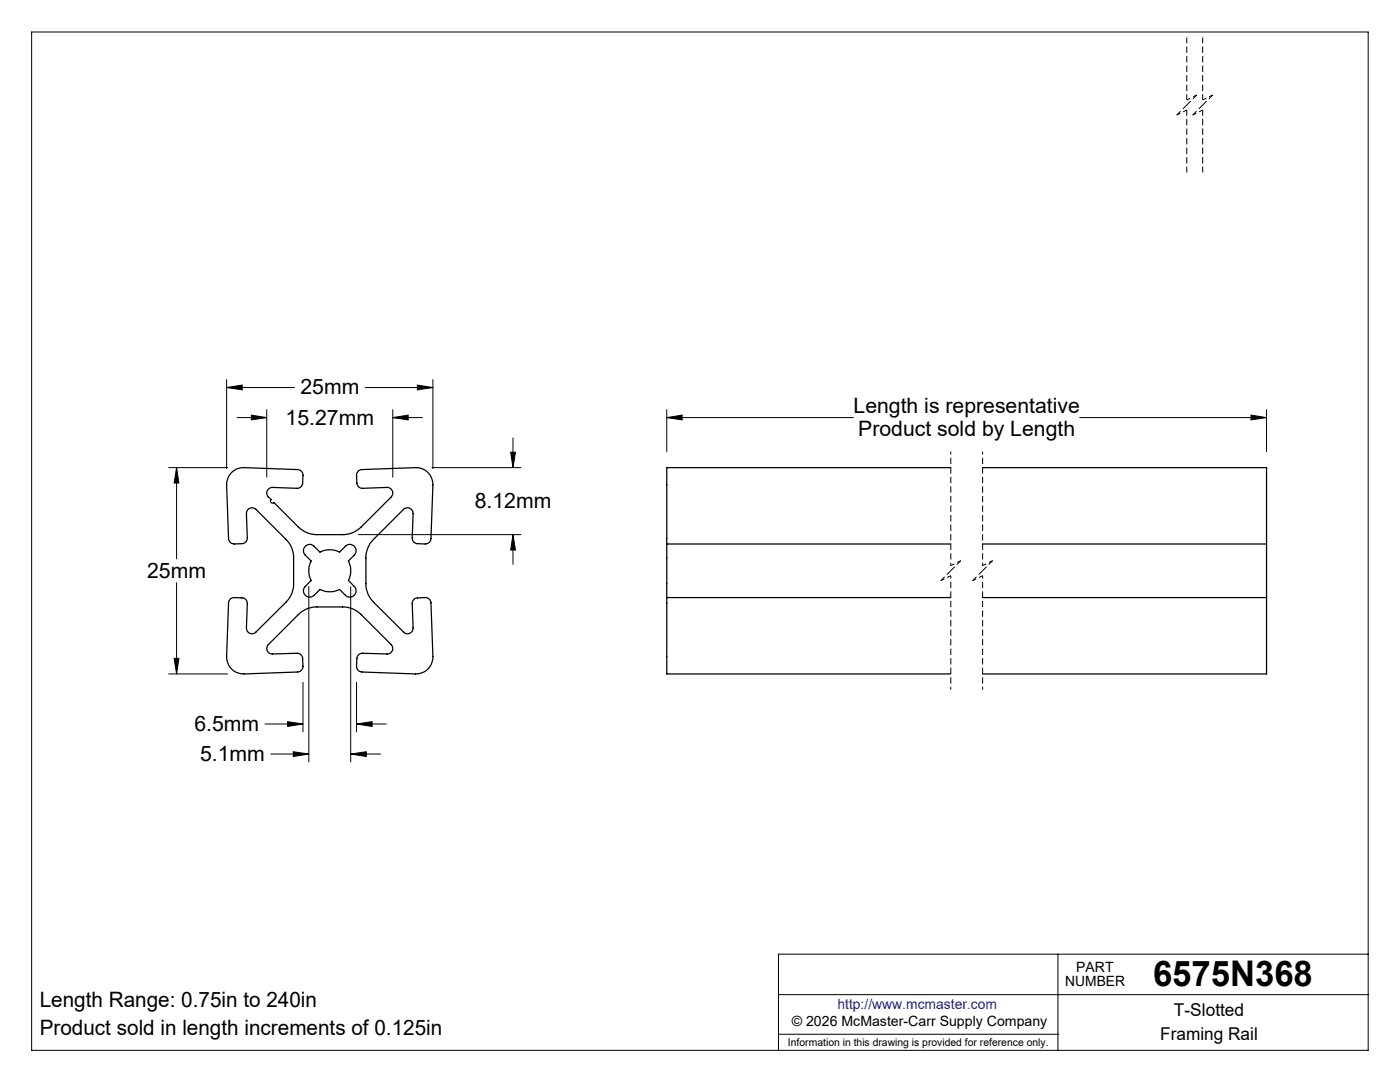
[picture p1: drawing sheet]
<svg xmlns="http://www.w3.org/2000/svg" width="279mm" height="216mm" viewBox="0 0 279 216" stroke-linecap="round" stroke-linejoin="round" font-family="sans-serif">
<g fill="none" stroke="#000" stroke-width=".2">
<path d="M6.3 6.4h266.7v203.2h-266.7zM45.2 77.3l3.1-.5v1zM45.2 75.7v17.8M45.2 77.3h13.6M72.9 77.3h13.5M83.3 76.8l3.1 .5-3.1 .5zM86.4 75.7v17.8M33.7 93.3h11.7M35.2 93.3l.5 3.1h-1zM35.2 93.3v18.2M47.3 83.3h5.9M50.2 82.8l3 .5-3 .5z"/>
<path d="M53.2 81.7v13.5M78.4 83.3l3.1-.5v1zM78.4 81.7v13.5M78.4 83.3h5.9M86.2 93.3h17.8M101.9 90.2h1l-.5 3.1zM102.4 87.4v5.9M133.1 83.3l3-.5v1zM133.1 83.3h37.2M133.1 81.7v8.4M215.5 83.3h37.3M249.7 82.8l3.1 .5-3.1 .5z"/>
<path d="M252.8 81.7v8.4M35.2 116.3v18.2M61.6 117.1v34.9M70 117.1v34.9M71.5 106.7h32.5M102.4 106.7l.5 3h-1zM102.4 106.7v5.9M33.7 134.5h11.7M34.7 131.4h1l-.5 3.1zM60.5 136.1v9.9M71.2 136.1v9.9M52.9 144.5h7.6"/>
<path d="M54 150.5h7.6M57.4 144l3.1 .5-3.1 .5zM58.5 150l3.1 .5-3.1 .5zM70 150.5l3.1-.5v1zM70 150.5h6M71.2 144.5l3.1-.5v1zM71.2 144.5h5.9M155.4 198.5h117.6M211.1 190.4v19.2M273 190.4h-117.6v19.2M155.4 206.4h55.7"/>
</g>
<path d="M46.1 94.4a3.2 3.2 0 0 1 2.6-1.1l10.8 .4a1.2 1.2 0 0 1 1 1.1l-.1 1.8a1.12 1.12 0 0 1-1.1 .8l-5.1-.1a1.14 1.14 0 0 0-.6 1.9l.4 .6a.42 .42 0 0 0 .1 .5 .42 .42 0 0 0 .6 0l5.1 5.1a5.1 5.1 0 0 0 3.5 1.3h5.5a5.2 5.2 0 0 0 3.3-1.5l6.1-6.2a1.12 1.12 0 0 0 0-1.2 1.12 1.12 0 0 0-1-.5l-5 .1a1.1 1.1 0 0 1-1-1v-1.7a1.19 1.19 0 0 1 1-1l11-.4a3.4 3.4 0 0 1 3.2 3.5l-.4 10.8a1.2 1.2 0 0 1-1.1 .9h-1.8a1.12 1.12 0 0 1-.8-1.1l.1-5.1a1.11 1.11 0 0 0-.7-.9 1.11 1.11 0 0 0-1.2 .2l-6.2 6.3a5.1 5.1 0 0 0-1.3 3.4v5.5a5.2 5.2 0 0 0 1.5 3.4l6.1 6a1.12 1.12 0 0 0 1.2 .1 1.12 1.12 0 0 0 .6-1l-.1-5a1.1 1.1 0 0 1 1-1l1.7-.1a1.09 1.09 0 0 1 1 1.1l.4 11a3.4 3.4 0 0 1-3.5 3.2l-10.8-.4a1.11 1.11 0 0 1-.9-1.2v-1.7a1.12 1.12 0 0 1 1.2-.8l5 .1a1.11 1.11 0 0 0 .9-.7 1.11 1.11 0 0 0-.2-1.2l-6.3-6.2a5.1 5.1 0 0 0-3.4-1.3h-5.5a5.2 5.2 0 0 0-3.4 1.5l-6.1 6.1a1.11 1.11 0 0 0 0 1.2 1.11 1.11 0 0 0 1 .6l5-.1a1.1 1.1 0 0 1 1 1l.1 1.7a1.17 1.17 0 0 1-1.1 1l-11 .3a3.3 3.3 0 0 1-3.2-3.4l.4-10.9a1.12 1.12 0 0 1 1.1-.9l1.8 .1a1.12 1.12 0 0 1 .9 1.1l-.2 5.1a1.08 1.08 0 0 0 .7 .9 1.08 1.08 0 0 0 1.2-.3l6.2-6.2a5.1 5.1 0 0 0 1.3-3.4v-5.6a5.2 5.2 0 0 0-1.5-3.3l-6.1-6.1a1.14 1.14 0 0 0-1.8 1l.2 5a1.09 1.09 0 0 1-1.1 1h-1.7a1.09 1.09 0 0 1-1-1l-.4-11a3.6 3.6 0 0 1 .9-2.1zM189.7 93.3h-56.6v15.2M196.1 93.3h56.7v15.2M60.9 109a1.19 1.19 0 0 1 1.8 0l1.2 1.2a4.1 4.1 0 0 1 3.9 0l1.1-1.2a1.25 1.25 0 0 1 1.8 0 1.25 1.25 0 0 1 0 1.8l-1.2 1.1a4.3 4.3 0 0 1 0 3.9l1.2 1.2a1.25 1.25 0 0 1 0 1.8 1.25 1.25 0 0 1-1.8 0l-1.1-1.2a4.4 4.4 0 0 1-3.9 0l-1.2 1.2a1.25 1.25 0 0 1-1.8 0 1.25 1.25 0 0 1 0-1.8l1.2-1.2a4.3 4.3 0 0 1 0-3.9l-1.2-1.1a1.27 1.27 0 0 1 0-1.8zM133.1 119.2v15.3h56.6M133.1 108.5v10.7M133.1 108.5h56.6M133.1 119.2h56.6M196.1 108.5h56.7M196.1 119.2h56.7M252.8 119.2v15.3h-56.7M252.8 108.5v10.7" fill="none" stroke="#000" stroke-width=".25"/>
<path d="M236.8 7.5v12.5M240 7.5v12.5M236.8 22v12.4M240 22v12.4" fill="none" stroke="#000" stroke-width=".2" stroke-dasharray="1.3 .6" stroke-dashoffset=".1" stroke-linecap="butt"/>
<path d="M236.8 20l2-1M240 20l2-1M234.8 23l2-1M238 23l2-1M187.8 115.9l2-1M189.8 112.9l2-1M194.1 115.9l2-1M196.1 112.9l2-1" fill="none" stroke="#000" stroke-width=".2" stroke-dasharray="1.3 .6" stroke-dashoffset=".5" stroke-linecap="butt"/>
<path d="M238.8 19l-2 2M242 19l-2 2M236.8 21l-2 2M240 21l-2 2M189.8 113.9l-2 2M191.8 111.9l-2 2M196.1 113.9l-2 2M198.1 111.9l-2 2" fill="none" stroke="#000" stroke-width=".2" stroke-dasharray="1.3 .6" stroke-dashoffset=".2" stroke-linecap="butt"/>
<path d="M189.8 90.1v22.8M196.1 90.1v22.8M189.8 114.9v22.7M196.1 114.9v22.7" fill="none" stroke="#000" stroke-width=".2" stroke-dasharray="1.3 .6" stroke-dashoffset=".7" stroke-linecap="butt"/>
<path d="M45.2 77.3l3.1-.5v1zM83.3 76.8l3.1 .5-3.1 .5zM35.2 93.3l.5 3.1h-1zM34.7 131.4h1l-.5 3.1zM50.2 82.8l3 .5-3 .5zM78.4 83.3l3.1-.5v1zM102.4 106.7l.5 3h-1zM101.9 90.2h1l-.5 3.1zM70 150.5l3.1-.5v1zM58.5 150l3.1 .5-3.1 .5zM57.4 144l3.1 .5-3.1 .5zM71.2 144.5l3.1-.5v1zM249.7 82.8l3.1 .5-3.1 .5zM133.1 83.3l3-.5v1z" fill="#000"/>
<text font-size="7.1" x="230.1" y="196.8">6575N368</text>
<g font-size="4.2">
<text x="60" y="78.7">25mm</text>
<text x="170.4" y="82.3">Length is representative</text>
<text x="57" y="84.7">15.27mm</text>
<text x="171.3" y="87.1">Product sold by Length</text>
<text x="94.8" y="101.4">8.12mm</text>
<text x="29.4" y="115.3">25mm</text>
<text x="38.8" y="145.9">6.5mm</text>
<text x="39.9" y="151.9">5.1mm</text>
<text x="7.9" y="200.9">Length Range: 0.75in to 240in</text>
<text x="7.9" y="206.5">Product sold in length increments of 0.125in</text>
</g>
<g font-size="3.5">
<text x="234.3" y="202.8">T-Slotted</text>
<text x="231.6" y="207.5">Framing Rail</text>
</g>
<g font-size="2.8">
<text x="212.6" y="196.8">NUMBER</text>
<text x="214.8" y="194">PART</text>
<text x="158" y="204.8">© 2026 McMaster-Carr Supply Company</text>
</g>
<text font-size="2.8" fill="#00f" x="167.1" y="201.4">http://www.mcmaster.com</text>
<text font-size="2.1" x="157.3" y="208.6">Information in this drawing is provided for reference only.</text>
</svg>
